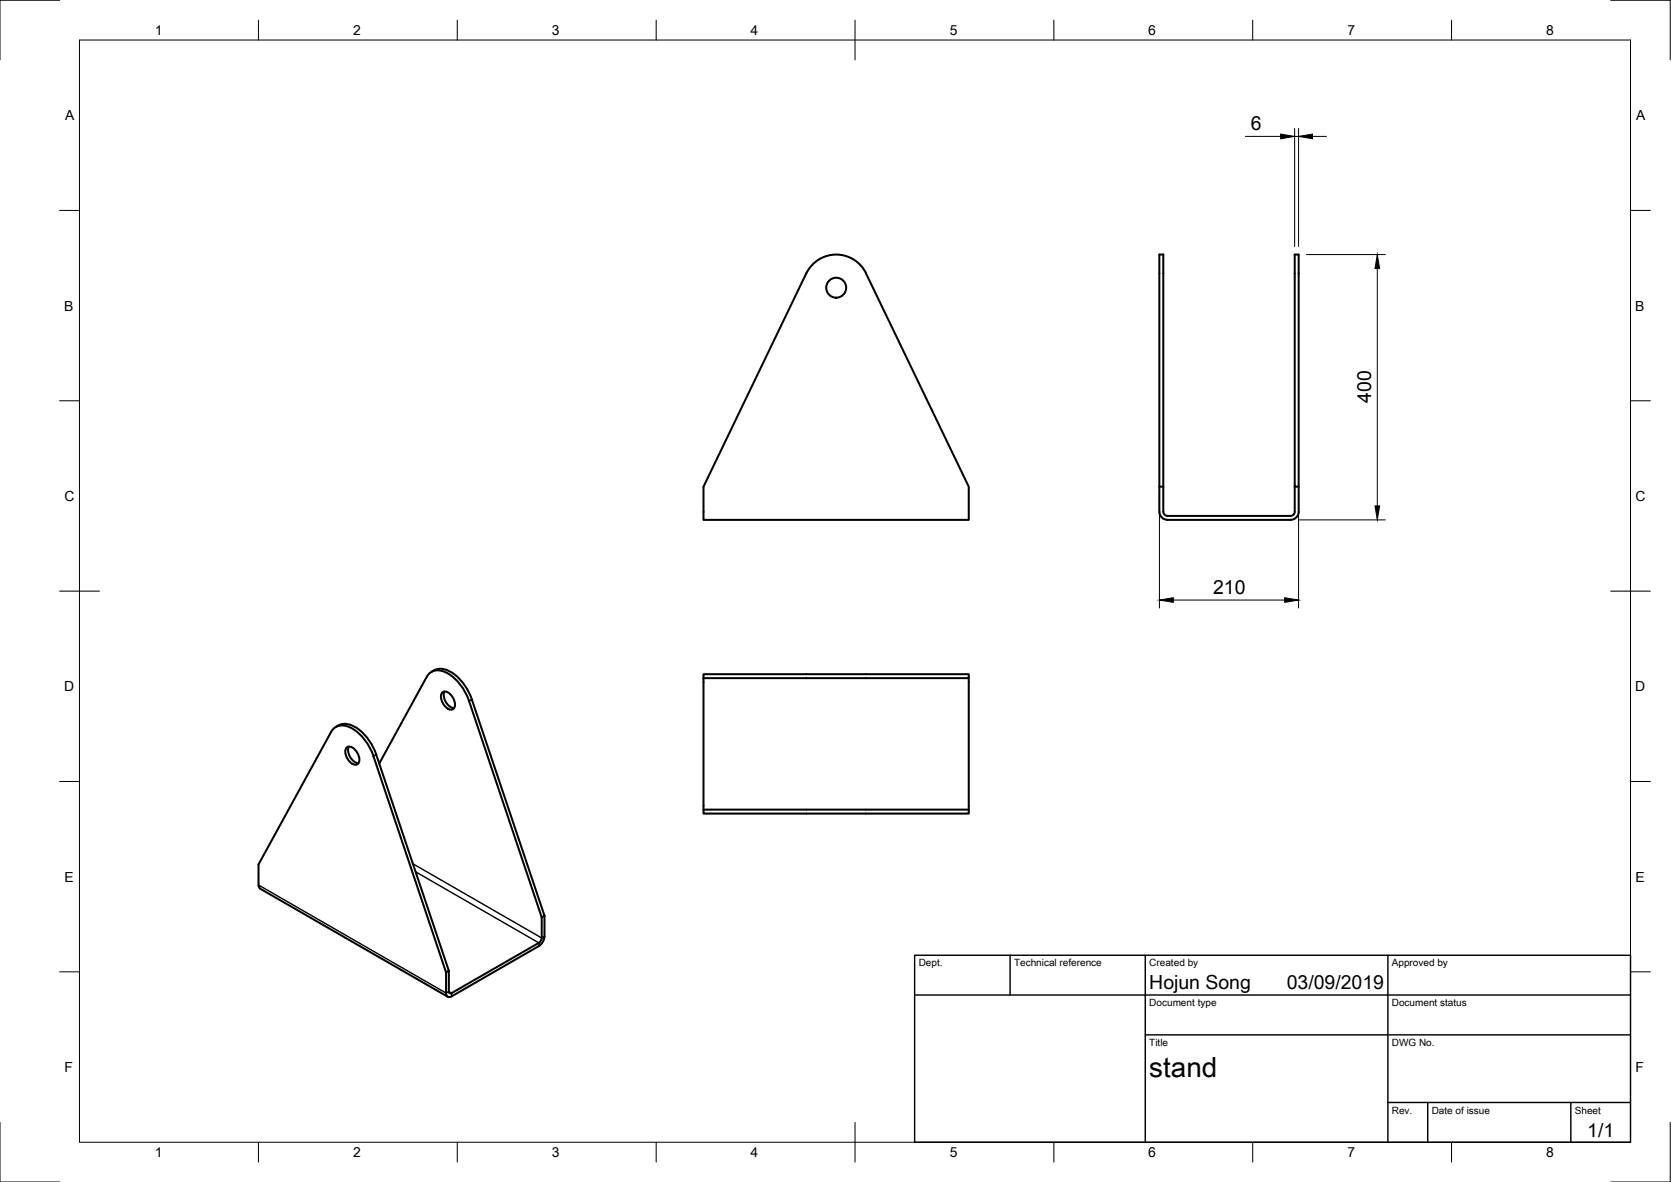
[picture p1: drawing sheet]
<svg xmlns="http://www.w3.org/2000/svg" width="420mm" height="297mm" viewBox="0 0 420 297" stroke-linecap="round" stroke-linejoin="round" font-family="sans-serif">
<!-- layer: Visible -->
<g fill="none" stroke="#000" stroke-width=".51">
<path d="M204.4 66.4a8.3 8.3 0 0 1 13.3 2.3l25.9 53.6v8.3h-66.7v-8.3l25.8-53.6zM325.5 64h1v58.3h-1zM291.5 122.3v6.3M291.5 128.6a2 2 0 0 0 2 2M292.5 122.3h-1v-58.3h1v64.6M292.5 128.6a1.01 1.01 0 0 0 1 1M293.5 129.7h31M325.5 122.3v6.3a1.01 1.01 0 0 1-1 1M326.5 122.3v6.3a2 2 0 0 1-2 2h-31M109.2 168.4l-.7 .5M109.2 168.4a4.8 4.8 0 0 1 5.1 1.1 13.5 13.5 0 0 1 4.3 6.3l18.3 54.3M111.1 174.1a1.57 1.57 0 0 1 2.4 .7 3 3 0 0 1 .7 3.2 1.57 1.57 0 0 1-2.5-.7 3 3 0 0 1-.6-3.2z"/>
<path d="M111.8 173.8a3.3 3.3 0 0 0 2.4 4.1M117.9 176.2l18.3 54.3M117.9 176.2a11.7 11.7 0 0 0-6.9-7.6 3.1 3.1 0 0 0-3.7 1.5l-11.9 21.8M176.9 169.4h66.7v1h-66.7zM176.9 170.4v33.1M243.6 170.4v33.1M83.3 183.9l-18.3 33.3 .1 5.8 .3 .3 47.2 27.2M84.4 182.7a4.2 4.2 0 0 1 5.2 .2 13.1 13.1 0 0 1 5 6.7l18.3 54.4-.7 .4-18.3-54.4a11.7 11.7 0 0 0-7-7.6 3.1 3.1 0 0 0-3.6 1.5M87.1 188a1.57 1.57 0 0 1 2.4 .6 3 3 0 0 1 .6 3.2 1.57 1.57 0 0 1-2.4-.6 3 3 0 0 1-.6-3.2zM87.7 187.6a3.3 3.3 0 0 0 2.4 4.2M176.9 203.5h66.7v1h-66.7zM135.5 237.8l-21.9 12.6a.86 .86 0 0 1-1 .1 .86 .86 0 0 1-.4-.9v-5.2"/>
<path d="M135.5 236.9l-22.2 12.8-.4-.3v-.2v-5.2M136.2 230.5v5.2l-.2 .7-.5 .5M136.9 230.1v5.7l-.7 1.3-.7 .6M136.9 230.1l-.7 .4"/>
<circle cx="210.3" cy="72.3" r="2.51"/>
</g>
<!-- layer: Visible Narrow -->
<path d="M118.6 175.8l-.7 .4M94.6 189.6l-.7 .4M103.8 217.1l32.4 18.6 .7-.4M104.5 219.1l31 17.8v.9M65 222.4l47.2 27.2 .7-.4 .7 .4v.8" fill="none" stroke="#000" stroke-width=".36"/>
<!-- layer: Border -->
<g fill="none" stroke="#000" stroke-width=".25">
<path d="M15 .1h-15v15M20 10.1h390v276.9h-390zM65 5.1v5M115 5.1v5M165 5.1v5M215 5.1v10M265 5.1v5M315 5.1v5M365 5.1v5M405 .1h15v15M15 52.9h5M410 52.9h5"/>
<path d="M15 100.7h5M410 100.7h5M15 148.6h10M405 148.6h10M15 196.4h5M410 196.4h5M15 244.2h5M410 244.2h5M0 282.1v14.9h15M65 287v5M115 287v5M165 287v5"/>
<path d="M215 282.1v9.9M265 287v5M315 287v5M365 287v5M420 282.1v14.9h-15"/>
</g>
<!-- layer: TitleBlock -->
<path d="M230 240.1h180v46.9h-180zM230 250h180M254 240.1v9.9M288 240.1v46.9M349 240.1v46.9M288 260.1h122M349 277.1h61M359 277.1v9.9M395 277.1v9.9" fill="none" stroke="#000" stroke-width=".36"/>
<!-- layer: Dimensions -->
<path d="M313.1 34.3h8.9M325.5 32.3v29.7M325.5 34.3h1M326.5 32.3v29.7M330 34.3h3.5M328.5 64h19.8M346.3 67.5v59.6M291.5 124.3v28.5M326.5 124.3v28.5M326.5 130.6h21.8M295 150.8h28" fill="none" stroke="#000" stroke-width=".25"/>
<path d="M322 33.7l3.5 .6-3.5 .6zM326.5 34.3l3.5-.6v1.2zM346.3 64l.6 3.5h-1.2zM345.7 127.1h1.2l-.6 3.5zM291.5 150.8l3.5-.6v1.2zM323 150.2l3.5 .6-3.5 .6z" fill="#000" stroke="#000" stroke-width=".25"/>
<text font-size="7" x="289" y="270.6">stand</text>
<g font-size="4.9">
<text x="314.5" y="32.7">6</text>
<text x="344.8" y="101.3" transform="rotate(-90 344.8 101.3)">400</text>
<text x="305" y="149.2">210</text>
<text x="289" y="248.5">Hojun Song</text>
<text x="323.5" y="248.5">03/09/2019</text>
<text x="399.1" y="285.7">1/1</text>
</g>
<g font-size="3.5">
<text x="39" y="8.8">1</text>
<text x="88.8" y="8.8">2</text>
<text x="138.8" y="8.8">3</text>
<text x="188.7" y="8.8">4</text>
<text x="238.8" y="8.8">5</text>
<text x="288.7" y="8.8">6</text>
<text x="338.8" y="8.8">7</text>
<text x="388.8" y="8.8">8</text>
<text x="16.4" y="30.2">A</text>
<text x="411.4" y="30.2">A</text>
<text x="16.2" y="78">B</text>
<text x="411.2" y="78">B</text>
<text x="16.2" y="125.9">C</text>
<text x="411.2" y="125.9">C</text>
<text x="16.2" y="173.7">D</text>
<text x="411.2" y="173.7">D</text>
<text x="16.2" y="221.6">E</text>
<text x="411.2" y="221.6">E</text>
<text x="16.2" y="269.4">F</text>
<text x="411.2" y="269.4">F</text>
<text x="39" y="290.8">1</text>
<text x="88.8" y="290.8">2</text>
<text x="138.8" y="290.8">3</text>
<text x="188.7" y="290.8">4</text>
<text x="238.8" y="290.8">5</text>
<text x="288.7" y="290.8">6</text>
<text x="338.8" y="290.8">7</text>
<text x="388.8" y="290.8">8</text>
</g>
<g font-size="2.5">
<text x="231" y="242.9">Dept.</text>
<text x="255" y="242.9">Technical reference</text>
<text x="289" y="242.9">Created by</text>
<text x="350" y="242.9">Approved by</text>
<text x="289" y="252.8">Document type</text>
<text x="350" y="252.8">Document status</text>
<text x="289" y="262.9">Title</text>
<text x="350" y="262.9">DWG No.</text>
<text x="350" y="279.9">Rev.</text>
<text x="360" y="279.9">Date of issue</text>
<text x="396" y="279.9">Sheet</text>
</g>
</svg>
